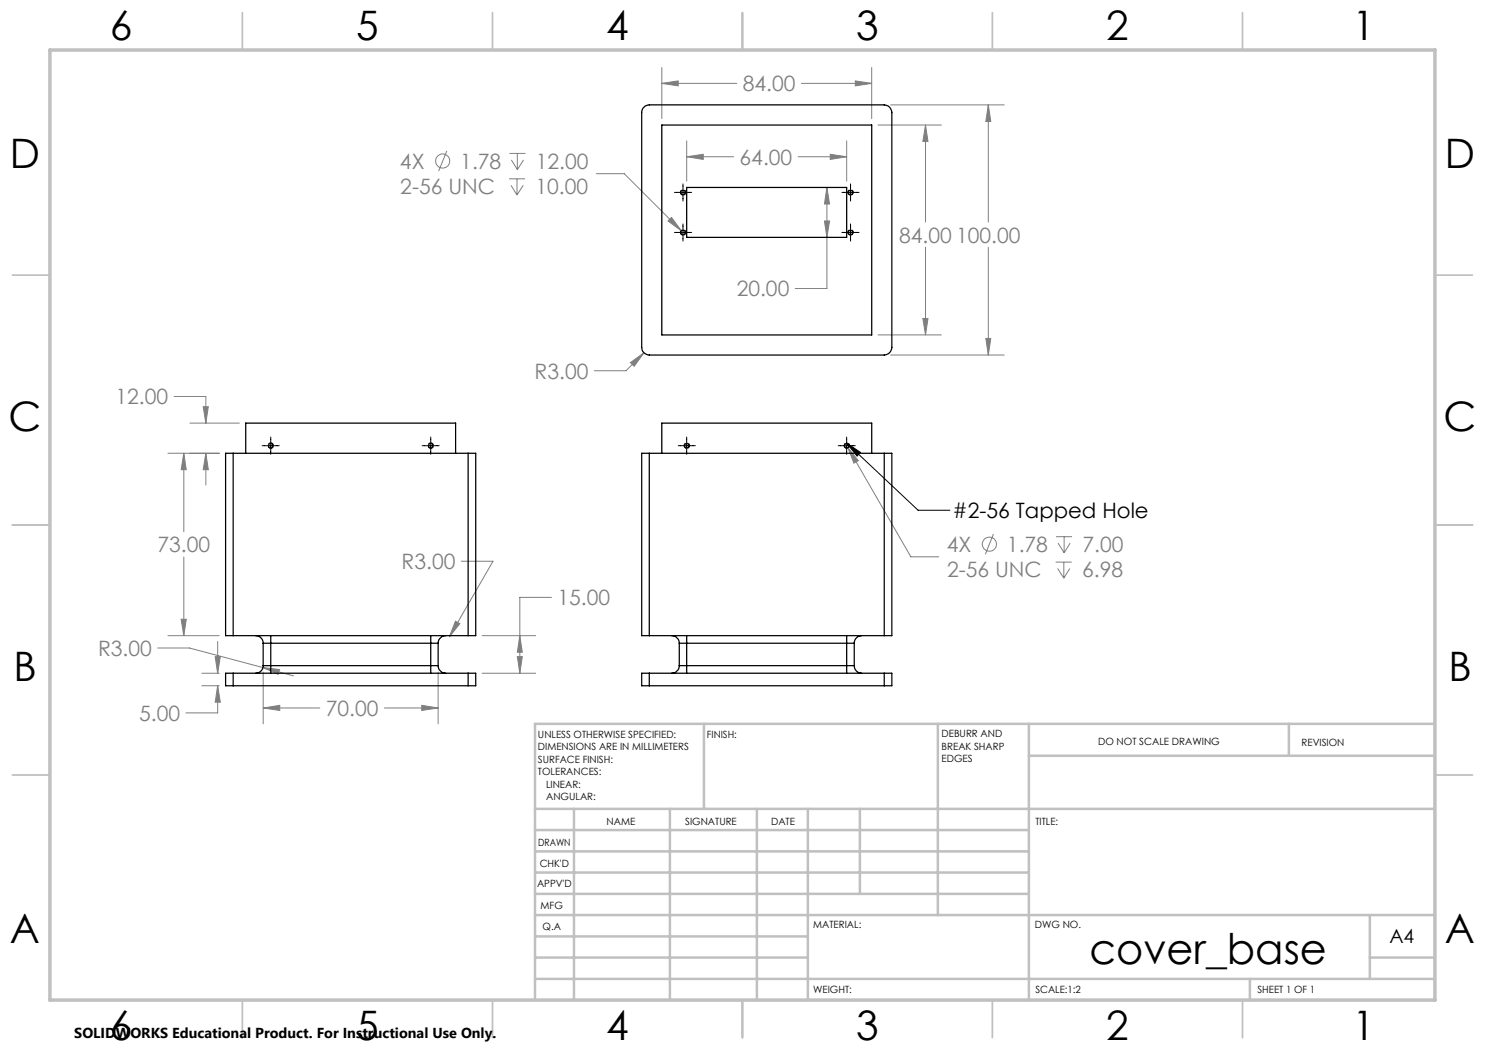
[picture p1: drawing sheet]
<svg xmlns="http://www.w3.org/2000/svg" width="297mm" height="210mm" viewBox="0 0 297 210" stroke-linecap="round" stroke-linejoin="round" font-family="sans-serif">
<g fill="none" stroke="#808080" stroke-width=".2">
<path d="M132.4 16.7l3.2-.5v1zM132.4 13.5v10.2M132.4 16.7h15M160.3 16.7h14M171.1 16.2l3.2 .5-3.2 .5zM174.3 13.5v10.2M89.4 30.2l-1.7 4M101.8 35.8h3.2M101.9 30.7h3.2M102.2 37.1l1.2 1.9M102.3 32l1.2 1.9M103.4 35.8v3.2"/>
<path d="M103.5 30.7v3.2M104.6 37.1l-1.2 1.9M104.7 32l-1.2 1.9M119.3 34.7h5.5l11.5 11.5M137.3 31.4l3.4-.5v1zM137.3 28.2v8M137.3 31.4h9.4M159.6 31.4h9.7M165.4 37.5l.5 3.3h-1zM165.4 37.5v20.2h-6.4M166.1 30.9l3.2 .5-3.2 .5zM169.3 28.2v8"/>
<path d="M175.6 25h12.7M178.1 21h22.7M185.1 25l.5 3.3h-1zM185.1 25v19.4M197.7 21l.5 3.3h-1zM197.7 21v23.4M133.6 44.2l.7-.7 2 2.7zM164.9 44.2h1l-.5 3.3zM185.1 49.5v17.5M197.7 49.5v21.5M34.8 79.3h6.4v5.3M126.1 72.5l2.7-2-2 2.8z"/>
<path d="M128.8 70.5l-3.6 3.6h-6.3M175.6 67h12.7M178.1 71h22.7M184.6 63.7h1l-.5 3.3zM197.2 67.7h1l-.5 3.3zM33.6 90.7h10.3M36.8 90.7l.5 3.2h-1.1zM36.8 90.7v15.7M38 84.6h9.9M40.6 81.3h1.1l-.5 3.3zM41.2 90.7l.5 3.2h-1.1zM41.2 90.7v6.3"/>
<path d="M169.6 89.5l2.1 2.6-.9 .5zM169.6 89.5l12.6 21.9h5.5M36.8 111.4v15.7M92.3 112.2h6.3l-8.7 15.1M110.3 119.5h-6.3v15.1M198.7 106.8l-1.6 4.1M211.1 112.4h3.2M211.2 107.3h3.2M211.5 113.7l1.3 1.9M211.6 108.6l1.2 2M212.8 112.4v3.2M212.8 107.3v3.3"/>
<path d="M214 113.7l-1.2 1.9M214 108.6l-1.2 2M31.5 129.6h6.4l14.7 3.9M33.6 127.1h10.3M36.2 123.9h1.1l-.5 3.2zM40.4 137.2h3.5M40.4 134.6h3.5M43 131.3h1.1l-.6 3.3zM43.5 137.2l.6 3.2h-1.1zM43.5 137.2v5.4h-6.3M43.5 128.3v6.3M52.6 133.5l3.3 .4-.3 1z"/>
<path d="M52.6 133.5l6.1 1.7M52.6 134.4v10.4M87.6 134.4v10.4M91.1 124.2l.9 .5-2.1 2.6zM96.4 127.1h10.7M96.4 134.6h10.7M103.5 131.3h1l-.5 3.3zM104 127.1l.5 3.3h-1zM52.6 141.6l3.4-.5v1zM52.6 141.6h11.4M76.9 141.6h10.7M84.3 141.1l3.3 .5-3.3 .5z"/>
<circle cx="88.5" cy="32.2" r="1.41"/>
<circle cx="197.9" cy="108.8" r="1.41"/>
</g>
<path d="M136.6 39a.55 .55 0 0 1-.5-.8 .55 .55 0 0 1 .9-.1 .55 .55 0 0 1-.3 .9h-.1M170.1 39a.55 .55 0 0 1-.5-.8 .55 .55 0 0 1 .9-.1 .55 .55 0 0 1-.3 .9h-.1M136.6 47a.55 .55 0 0 1-.5-.8 .55 .55 0 0 1 .9-.1 .55 .55 0 0 1-.3 .9h-.1M170.1 47a.55 .55 0 0 1-.5-.8 .55 .55 0 0 1 .9-.1 .55 .55 0 0 1-.3 .9h-.1M54.7 89.1a.55 .55 0 0 1-.8 .5 .55 .55 0 0 1-.1-.9 .55 .55 0 0 1 .9 .3v.1M86.7 89.1a.55 .55 0 0 1-.8 .5 .55 .55 0 0 1-.1-.9 .55 .55 0 0 1 .9 .3v.1M137.4 89.7a.55 .55 0 0 1-.5-.8 .55 .55 0 0 1 .9-.1 .55 .55 0 0 1-.3 .9h-.1M169.4 89.7a.55 .55 0 0 1-.5-.8 .55 .55 0 0 1 .9-.1 .55 .55 0 0 1-.3 .9h-.1" fill="none" stroke="#000" stroke-width=".2" stroke-dasharray="1.3 .6" stroke-dashoffset="-.1" stroke-linecap="butt"/>
<g fill="none" stroke="#000" stroke-width=".2">
<path d="M134.9 38.5h3.4M136.6 36.8v3.4M168.4 38.5h3.4M170.1 36.8v3.4M134.9 46.5h3.4M136.6 44.8v3.4M168.4 46.5h3.4M170.1 44.8v3.4M52.4 89.1h3.4M54.2 87.4v3.5M84.4 89.1h3.4M86.1 87.4v3.5"/>
<path d="M135.6 89.1h3.5M137.3 87.4v3.5M167.6 89.1h3.5M169.3 88.6l2.8 1.9-.7 .7zM169.3 87.4v3.5M169.3 88.6l14.3 13.5h6.4"/>
</g>
<g fill="none" stroke="#c0c0c0" stroke-width=".35">
<path d="M48.5 2.5v7.5M98.5 2.5v7.5M148.5 2.5v7.5M198.5 2.5v7.5M248.5 2.5v7.5M2.5 55h7.5M287 55h7.5M2.5 105h7.5M287 105h7.5M2.5 155h7.5M287 155h7.5M48.5 200v7.5"/>
<path d="M98.5 200v7.5M148.5 200v7.5M198.5 200v7.5M248.5 200v7.5"/>
</g>
<g fill="none" stroke="#c0c0c0" stroke-width=".5">
<path d="M140.8 144.8v17M187.6 144.8v38.2M205.8 144.8v55.2M205.8 151.2h81.2M257.8 144.8v6.4M287 144.8h-180v55.2M107 161.8h180M107 178.8h98.8M107 174.5h98.8M107 170.3h98.8M107 166h98.8M114.8 161.8v38.2"/>
<path d="M134 161.8v38.2M151.4 161.8v38.2M161.6 161.8v38.2M172 161.8v17M107 195.8h180M107 191.5h54.6M107 187.3h54.6M107 183h180M250 195.8v4.2M274 191.5h13M274 183v12.8"/>
</g>
<path d="M10 10h277v190h-277z" fill="none" stroke="#c0c0c0" stroke-width=".7"/>
<path d="M169.6 89.5l1.2 3.1 .9-.5zM197.7 21l.5 3.3h-1zM197.2 67.7h1l-.5 3.3zM166.1 30.9l3.2 .5-3.2 .5zM137.3 31.4l3.4-.5v1zM164.9 44.2h1l-.5 3.3zM165.4 37.5l.5 3.3h-1zM134.3 43.5l-.7 .7 2.7 2zM126.1 72.5l.7 .8 2-2.8zM171.1 16.2l3.2 .5-3.2 .5zM132.4 16.7l3.2-.5v1zM184.6 63.7h1l-.5 3.3zM185.1 25l.5 3.3h-1zM52.6 141.6l3.4-.5v1zM84.3 141.1l3.3 .5-3.3 .5zM91.1 124.2l-1.2 3.1 2.1-2.6zM52.6 133.5l3 1.4 .3-1zM36.2 123.9h1.1l-.5 3.2zM36.8 90.7l.5 3.2h-1.1zM40.6 81.3h1.1l-.5 3.3zM41.2 90.7l.5 3.2h-1.1zM43.5 137.2l.6 3.2h-1.1zM43 131.3h1.1l-.6 3.3zM103.5 131.3h1l-.5 3.3zM104 127.1l.5 3.3h-1z" fill="#808080"/>
<path d="M169.3 88.6l2.8 1.9-.7 .7z" fill="#000"/>
<g fill="none" stroke="#000" stroke-width=".25">
<path d="M128.8 21.4l.2-.2 .9-.2h46.9a1.57 1.57 0 0 1 1.6 1.5v47a1.57 1.57 0 0 1-1.6 1.5h-46.9a1.57 1.57 0 0 1-1.6-1.5v-47l.1-.6zM132.4 25h41.9v42h-41.9zM137.3 37.5h32v10h-32zM46.6 90.7h-1.5v36.4h1.5M46.6 90.7h47M46.6 90.7v36.4M49.1 90.7v-6.1h42v6.1M93.6 90.7h1.5v36.4h-1.5M93.6 90.7v36.4M129.9 90.7h-1.6v36.4h1.6M129.9 90.7v36.4M129.9 90.7h46.9"/>
<path d="M132.4 90.7v-6.1h41.9v6.1M176.8 90.7h1.6v36.4h-1.6M176.8 90.7v36.4M46.6 134.6h-1.5v2.6h1.5M46.6 127.1h47M46.6 134.6h47M46.6 137.2h47M46.6 134.6v2.6M51.1 127.1a1.51 1.51 0 0 1 1.5 1.5M52.6 133.1a1.51 1.51 0 0 1-1.5 1.5M52.6 133.1h1.6M52.6 128.6h1.6"/>
<path d="M52.6 128.6v4.5M54.2 133.1v1.5M54.2 127.1v1.5M54.2 133.1h31.9M54.2 128.6h31.9M54.2 128.6v4.5M86.1 127.1v1.5M86.1 133.1v1.5M86.1 133.1h1.5M86.1 128.6h1.5M86.1 128.6v4.5M87.6 133.1a1.57 1.57 0 0 0 1.5 1.5"/>
<path d="M87.6 128.6v4.5M89.1 127.1a1.57 1.57 0 0 0-1.5 1.5M93.6 134.6h1.5v2.6h-1.5M93.6 134.6v2.6M129.9 134.6h-1.6v2.6h1.6M129.9 134.6v2.6M129.9 127.1h46.9M129.9 134.6h46.9M129.9 137.2h46.9M134.3 127.1a1.57 1.57 0 0 1 1.6 1.5M135.9 128.6h1.4M135.9 133.1a1.57 1.57 0 0 1-1.6 1.5"/>
<path d="M135.9 133.1h1.4M135.9 128.6v4.5M137.3 133.1v1.5M137.3 127.1v1.5M137.3 133.1h32M137.3 128.6h32M137.3 128.6v4.5M169.3 133.1v1.5M169.3 127.1v1.5M169.3 128.6h1.6M169.3 133.1h1.6M169.3 128.6v4.5"/>
<path d="M170.9 133.1a1.51 1.51 0 0 0 1.4 1.5M170.9 128.6v4.5M172.3 127.1a1.51 1.51 0 0 0-1.4 1.5M176.8 134.6h1.6v2.6h-1.6M176.8 134.6v2.6"/>
<circle cx="136.6" cy="38.5" r=".45"/>
<circle cx="170.1" cy="38.5" r=".44"/>
<circle cx="136.6" cy="46.5" r=".46"/>
<circle cx="170.1" cy="46.5" r=".45"/>
<circle cx="54.1" cy="89.1" r=".44"/>
<circle cx="86.1" cy="89.1" r=".44"/>
<circle cx="137.3" cy="89.1" r=".45"/>
<circle cx="169.3" cy="89.1" r=".44"/>
</g>
<text font-size="8.5" x="217.9" y="192.7">cover_base</text>
<g font-size="8.1">
<text x="22" y="8">6</text>
<text x="71.2" y="8">5</text>
<text x="121.2" y="8">4</text>
<text x="171.3" y="8">3</text>
<text x="221.3" y="8">2</text>
<text x="270.5" y="8">1</text>
<text x="2" y="33.6">D</text>
<text x="289" y="33.6">D</text>
<text x="1.7" y="86.1">C</text>
<text x="288.7" y="86.1">C</text>
<text x="2.7" y="136.1">B</text>
<text x="289.7" y="136.1">B</text>
<text x="2" y="188.6">A</text>
<text x="289" y="188.6">A</text>
<text x="22" y="208">6</text>
<text x="71.2" y="208">5</text>
<text x="121.2" y="208">4</text>
<text x="171.3" y="208">3</text>
<text x="221.3" y="208">2</text>
<text x="270.5" y="208">1</text>
</g>
<g font-size="4.2" fill="#808080">
<text x="148.5" y="18.3">84.00</text>
<text x="80" y="33.7">4X</text>
<text x="92.1" y="33.7">1.78</text>
<text x="107.1" y="33.7">12.00</text>
<text x="147.9" y="32.9">64.00</text>
<text x="80.1" y="38.8">2-56 UNC</text>
<text x="107.1" y="38.8">10.00</text>
<text x="179.8" y="48.5">84.00 100.00</text>
<text x="147.3" y="59.3">20.00</text>
<text x="106.9" y="75.7">R3.00</text>
<text x="23.1" y="80.9">12.00</text>
<text x="31.5" y="110.5">73.00</text>
<text x="80.3" y="113.8">R3.00</text>
<text x="189.3" y="110.4">4X</text>
<text x="201.4" y="110.4">1.78</text>
<text x="216.5" y="110.4">7.00</text>
<text x="189.4" y="115.5">2-56 UNC</text>
<text x="216.4" y="115.5">6.98</text>
<text x="111.5" y="121.1">15.00</text>
<text x="19.6" y="131.2">R3.00</text>
<text x="65.1" y="143.2">70.00</text>
<text x="27.8" y="144.2">5.00</text>
</g>
<text font-size="4.2" x="190.5" y="103.6">#2-56 Tapped Hole</text>
<text font-size="3.9" x="277.9" y="188.5">A4</text>
<text font-size="2.9" x="14.9" y="207.6">SOLIDWORKS Educational Product. For Instructional Use Only.</text>
<g font-size="2">
<text x="107.6" y="147.6">UNLESS OTHERWISE SPECIFIED:</text>
<text x="141.4" y="147.6">FINISH:</text>
<text x="188.3" y="147.5">DEBURR AND</text>
<text x="188.3" y="150">BREAK SHARP</text>
<text x="219.6" y="149">DO NOT SCALE DRAWING</text>
<text x="260.3" y="149.2">REVISION</text>
<text x="107.6" y="150.1">DIMENSIONS ARE IN MILLIMETERS</text>
<text x="107.6" y="152.6">SURFACE FINISH:</text>
<text x="107.6" y="155.1">TOLERANCES:</text>
<text x="188.3" y="152.5">EDGES</text>
<text x="109.2" y="157.6">LINEAR:</text>
<text x="109.2" y="160.1">ANGULAR:</text>
<text x="121.3" y="165">NAME</text>
<text x="137" y="164.9">SIGNATURE</text>
<text x="154.2" y="164.9">DATE</text>
<text x="207.1" y="164.9">TITLE:</text>
<text x="107.6" y="169.1">DRAWN</text>
<text x="107.9" y="173.3">CHK'D</text>
<text x="107.4" y="177.4">APPV'D</text>
<text x="108.1" y="181.8">MFG</text>
<text x="108.5" y="186">Q.A</text>
<text x="162.6" y="185.5">MATERIAL:</text>
<text x="207" y="185.5">DWG NO.</text>
<text x="162.6" y="198.5">WEIGHT:</text>
<text x="207.1" y="198.6">SCALE:1:2</text>
<text x="251.5" y="198.6">SHEET 1 OF 1</text>
</g>
</svg>
